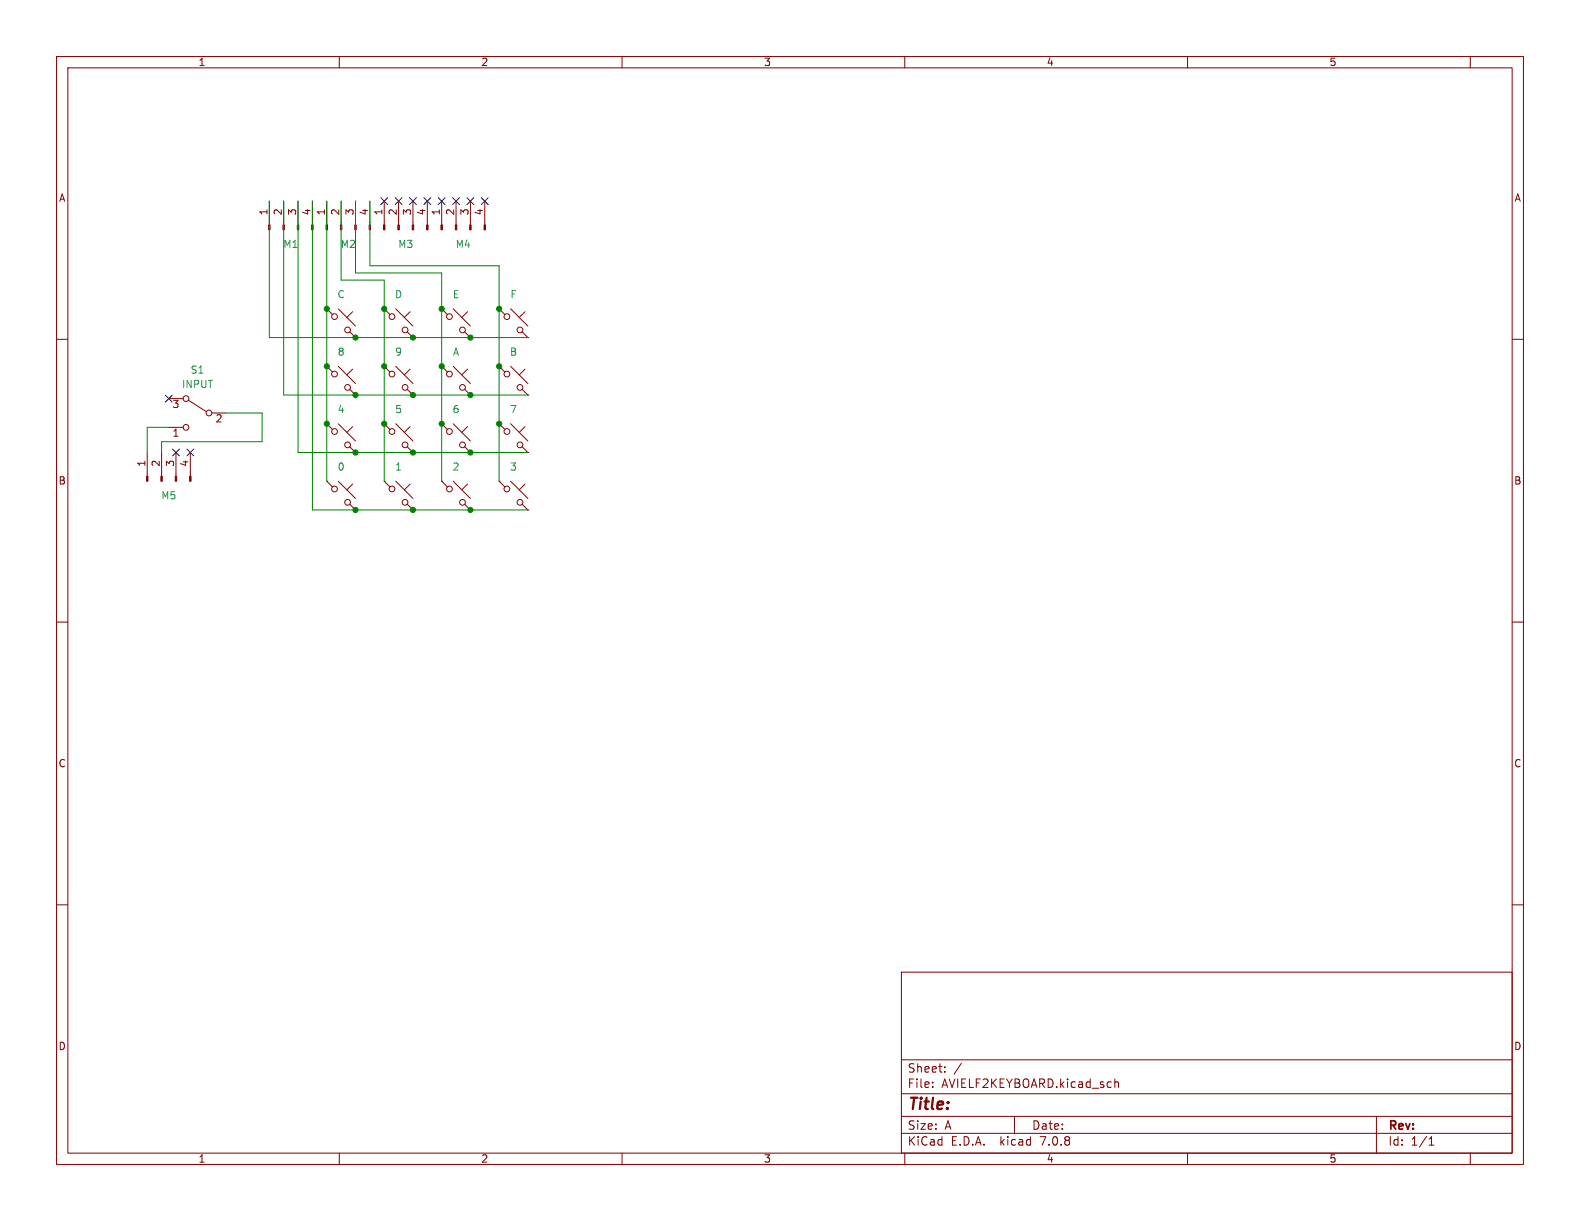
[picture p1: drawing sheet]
<svg xmlns="http://www.w3.org/2000/svg" width="279mm" height="216mm" viewBox="0 0 279 216" stroke-linecap="round" stroke-linejoin="round" font-family="sans-serif">
<path d="M0 0h279.4v215.9h-279.4z" fill="#fff" stroke="#fff" stroke-width=".18"/>
<g fill="none" stroke="#840000" stroke-width=".18">
<path d="M10 10h259.4v195.9h-259.4zM12 12h255.4v191.9h-255.4zM60 10v2M110 10v2M160 10v2M210 10v2M260 10v2M47.6 35.6v4.2M50.2 35.6v4.2M52.7 35.6v4.2M55.2 35.6v4.2M57.8 35.6v4.2"/>
<path d="M60.3 35.6v4.2M62.9 35.6v4.2M65.4 35.6v4.2M67.9 35.6v4.2M70.5 35.6v4.2M73 35.6v4.2M75.6 35.6v4.2M78.1 35.6v4.2M80.6 35.6v4.2M83.2 35.6v4.2M85.7 35.6v4.2M10 60h2"/>
<path d="M57.8 54.6l1 1M57.8 54.6h.1M59.8 54.6l3.1 3.1M61.8 58.7l1.1 1M62.4 55.1l-1.1 1M62.9 59.7h.1M67.9 54.6l1.1 1M67.9 54.6h.1M70 54.6l3 3.1M72 58.7l1 1M72.5 55.1l-1 1M73 59.7h.1"/>
<path d="M78.1 54.6l1 1M78.1 54.6h.1M80.1 54.6l3.1 3.1M82.2 58.7l1 1M82.7 55.1l-1 1M83.2 59.7h.1M88.3 54.6l1 1M88.3 54.6h.1M90.3 54.6l3 3.1M92.3 58.7l1 1M92.8 55.1l-1 1M93.3 59.7h.1"/>
<path d="M267.4 60h2M29.8 75.6h2.6M29.8 70.5h2.6M33.3 70.7l3.1 2.1M37.5 73h2.5M57.8 74.9l1 1M57.8 74.9h.1M57.8 64.8l1 1M57.8 64.8h.1M59.8 74.9l3.1 3.1M59.8 64.8l3.1 3M61.8 79l1.1 1"/>
<path d="M61.8 68.8l1.1 1.1M62.4 75.4l-1.1 1.1M62.4 65.3l-1.1 1M62.9 69.9h.1M67.9 74.9l1.1 1M67.9 74.9h.1M67.9 64.8l1.1 1M67.9 64.8h.1M70 74.9l3 3.1M70 64.8l3 3M72 79l1 1M72 68.8l1 1.1"/>
<path d="M72.5 75.4l-1 1.1M72.5 65.3l-1 1M73 69.9h.1M78.1 64.8l1 1M78.1 64.8h.1M78.1 74.9l1 1M78.1 74.9h.1M80.1 64.8l3.1 3M80.1 74.9l3.1 3.1M82.2 68.8l1 1.1M82.2 79l1 1M82.7 65.3l-1 1"/>
<path d="M82.7 75.4l-1 1.1M83.2 69.9h.1M88.3 64.8l1 1M88.3 64.8h.1M88.3 74.9l1 1M88.3 74.9h.1M90.3 74.9l3 3.1M90.3 64.8l3 3M92.3 68.8l1 1.1M92.3 79l1 1M92.8 65.3l-1 1M92.8 75.4l-1 1.1"/>
<path d="M93.3 69.9h.1M26 80v4.2M28.6 80v4.2M31.1 80v4.2M33.7 80v4.2M57.8 85.1l1 1M57.8 85.1h.1M59.8 85.1l3.1 3M61.8 89.2l1.1 1M62.4 85.6l-1.1 1M62.9 80h.1M62.9 90.2h.1"/>
<path d="M67.9 85.1l1.1 1M67.9 85.1h.1M70 85.1l3 3M72 89.2l1 1M72.5 85.6l-1 1M73 80h.1M73 90.2h.1M78.1 85.1l1 1M78.1 85.1h.1M80.1 85.1l3.1 3M82.2 89.2l1 1M82.7 85.6l-1 1"/>
<path d="M83.2 90.2h.1M83.2 80h.1M88.3 85.1l1 1M88.3 85.1h.1M90.3 85.1l3 3M92.3 89.2l1 1M92.8 85.6l-1 1M93.3 90.2h.1M93.3 80h.1M10 110h2M267.4 110h2M10 160h2"/>
<path d="M267.4 160h2M159.4 171.9h108v32h-108zM159.4 197.4h108M159.4 193.4h108M159.4 187.4h108M164.9 192.1v.2M164.9 191.4v.1M167.1 189.4v.2M167.1 188.7v.1M170 188l-1.3 1.9M179.4 197.4v3M197.1 190.8v1.5"/>
<path d="M197.1 191.4l.3-.1 .3 .1 .1 .9M243.4 197.4v6.5M60 203.9v2M110 203.9v2M159.4 200.4h108M160 203.9v2M210 203.9v2M252.7 202.5h.9M252.7 201.4l.4-.4v1.5M260 203.9v2"/>
<circle cx="59.2" cy="56" r=".51"/>
<circle cx="61.5" cy="58.3" r=".51"/>
<circle cx="69.3" cy="56" r=".51"/>
<circle cx="71.6" cy="58.3" r=".51"/>
<circle cx="79.5" cy="56" r=".51"/>
<circle cx="81.8" cy="58.3" r=".51"/>
<circle cx="89.6" cy="56" r=".51"/>
<circle cx="91.9" cy="58.3" r=".51"/>
<circle cx="32.9" cy="75.6" r=".51"/>
<circle cx="32.9" cy="70.5" r=".51"/>
<circle cx="37" cy="73" r=".51"/>
<circle cx="59.2" cy="76.3" r=".51"/>
<circle cx="59.2" cy="66.1" r=".51"/>
<circle cx="61.5" cy="78.7" r=".51"/>
<circle cx="61.5" cy="68.5" r=".51"/>
<circle cx="69.3" cy="76.3" r=".51"/>
<circle cx="69.3" cy="66.1" r=".51"/>
<circle cx="71.6" cy="68.5" r=".51"/>
<circle cx="71.6" cy="78.7" r=".51"/>
<circle cx="79.5" cy="76.3" r=".51"/>
<circle cx="79.5" cy="66.1" r=".51"/>
<circle cx="81.8" cy="78.7" r=".51"/>
<circle cx="81.8" cy="68.5" r=".51"/>
<circle cx="89.6" cy="66.1" r=".51"/>
<circle cx="89.6" cy="76.3" r=".51"/>
<circle cx="91.9" cy="78.7" r=".51"/>
<circle cx="91.9" cy="68.5" r=".51"/>
<circle cx="59.2" cy="86.5" r=".51"/>
<circle cx="61.5" cy="88.8" r=".51"/>
<circle cx="69.3" cy="86.5" r=".51"/>
<circle cx="71.6" cy="88.8" r=".51"/>
<circle cx="79.5" cy="86.5" r=".51"/>
<circle cx="81.8" cy="88.8" r=".51"/>
<circle cx="89.6" cy="86.5" r=".51"/>
<circle cx="91.9" cy="88.8" r=".51"/>
</g>
<g fill="#840000" stroke="#840000" stroke-width=".18">
<path d="M65.3 39.8h.2v.8h-.2z"/>
<path d="M62.7 39.8h.3v.8h-.3z"/>
<path d="M60.2 39.8h.3v.8h-.3z"/>
<path d="M57.7 39.8h.2v.8h-.2z"/>
<path d="M85.6 39.8h.3v.8h-.3z"/>
<path d="M83.1 39.8h.2v.8h-.2z"/>
<path d="M80.5 39.8h.3v.8h-.3z"/>
<path d="M78 39.8h.2v.8h-.2z"/>
<path d="M75.4 39.8h.3v.8h-.3z"/>
<path d="M72.9 39.8h.3v.8h-.3z"/>
<path d="M70.4 39.8h.2v.8h-.2z"/>
<path d="M67.8 39.8h.3v.8h-.3z"/>
<path d="M55.1 39.8h.3v.8h-.3z"/>
<path d="M52.6 39.8h.2v.8h-.2z"/>
<path d="M50 39.8h.3v.8h-.3z"/>
<path d="M47.5 39.8h.3v.8h-.3z"/>
<path d="M33.5 84.2h.3v.9h-.3z"/>
<path d="M31 84.2h.2v.9h-.2z"/>
<path d="M28.4 84.2h.3v.9h-.3z"/>
<path d="M25.9 84.2h.3v.9h-.3z"/>
</g>
<path d="M47.6 35.6v24.1h45.7M50.2 35.6v34.3h43.1M52.7 35.6v44.4h40.6M55.2 35.6v54.6h38.1M57.8 35.6v49.5M60.3 35.6v13.9h7.6v35.6M62.9 35.6v12.7h15.2v36.8M65.4 35.6v11.4h22.9v38.1M29.8 75.6h-3.8v4.4M40 73h6.4v5.1h-17.8v1.9" fill="none" stroke="#008400" stroke-width=".18"/>
<g fill="none" stroke="#000084" stroke-width=".18">
<path d="M67.3 35l1.3 1.2M68.6 35l-1.3 1.2M69.9 35l1.2 1.2M71.1 35l-1.2 1.2M72.4 35l1.2 1.2M73.6 35l-1.2 1.2M75 35l1.2 1.2M76.2 35l-1.2 1.2M77.5 35l1.2 1.2M78.7 35l-1.2 1.2M80 35l1.3 1.2M81.3 35l-1.3 1.2"/>
<path d="M82.6 35l1.2 1.2M83.8 35l-1.2 1.2M85.1 35l1.2 1.2M86.3 35l-1.2 1.2M29.2 69.9l1.3 1.2M30.5 69.9l-1.3 1.2M30.5 79.4l1.2 1.2M31.7 79.4l-1.2 1.2M33 79.4l1.3 1.2M34.3 79.4l-1.3 1.2"/>
</g>
<g fill="#008400" stroke="#008400" stroke-width=".18">
<circle cx="83.2" cy="59.7" r=".46"/>
<circle cx="78.1" cy="54.6" r=".46"/>
<circle cx="78.1" cy="64.8" r=".46"/>
<circle cx="88.3" cy="64.8" r=".46"/>
<circle cx="88.3" cy="54.6" r=".46"/>
<circle cx="62.9" cy="90.2" r=".46"/>
<circle cx="73" cy="80" r=".46"/>
<circle cx="73" cy="69.9" r=".46"/>
<circle cx="73" cy="90.2" r=".46"/>
<circle cx="67.9" cy="74.9" r=".46"/>
<circle cx="62.9" cy="80" r=".46"/>
<circle cx="62.9" cy="69.9" r=".46"/>
<circle cx="57.8" cy="74.9" r=".46"/>
<circle cx="88.3" cy="74.9" r=".46"/>
<circle cx="83.2" cy="69.9" r=".46"/>
<circle cx="78.1" cy="74.9" r=".46"/>
<circle cx="83.2" cy="80" r=".46"/>
<circle cx="83.2" cy="90.2" r=".46"/>
<circle cx="62.9" cy="59.7" r=".46"/>
<circle cx="67.9" cy="54.6" r=".46"/>
<circle cx="67.9" cy="64.8" r=".46"/>
<circle cx="73" cy="59.7" r=".46"/>
<circle cx="57.8" cy="54.6" r=".46"/>
<circle cx="57.8" cy="64.8" r=".46"/>
</g>
<text font-size="2.8" fill="#840000" x="160.4" y="196.8">Title:</text>
<g font-size="2.1" fill="#840000">
<text x="160.4" y="189.9">Sheet:</text>
<text x="160.4" y="192.6">File:</text>
<text x="166.5" y="192.6">AVIELF2KEYBOARD.kicad_sch</text>
<text x="160.4" y="202.8">KiCad</text>
<text x="160.4" y="200">Size:</text>
<text x="167.1" y="200">A</text>
<text x="168.1" y="202.8">E.D.A.</text>
<text x="177" y="202.8">kicad</text>
<text x="182.4" y="200">Date:</text>
<text x="184.2" y="202.8">7.0.8</text>
<text x="245.4" y="200.2">Rev:</text>
<text x="245.4" y="202.8">Id:</text>
<text x="249.5" y="202.8">1/1</text>
</g>
<g font-size="1.8" fill="#840000">
<text x="35" y="11.9">1</text>
<text x="85" y="11.9">2</text>
<text x="135" y="11.9">3</text>
<text x="185" y="11.9">4</text>
<text x="235" y="11.9">5</text>
<text x="10.3" y="35.9">A</text>
<text x="267.7" y="35.9">A</text>
<text x="47.4" y="38.2" transform="rotate(-90 47.4 38.2)">1</text>
<text x="49.9" y="38.2" transform="rotate(-90 49.9 38.2)">2</text>
<text x="52.5" y="38.2" transform="rotate(-90 52.5 38.2)">3</text>
<text x="55" y="38.2" transform="rotate(-90 55 38.2)">4</text>
<text x="57.5" y="38.2" transform="rotate(-90 57.5 38.2)">1</text>
<text x="60.1" y="38.2" transform="rotate(-90 60.1 38.2)">2</text>
<text x="62.6" y="38.2" transform="rotate(-90 62.6 38.2)">3</text>
<text x="65.2" y="38.2" transform="rotate(-90 65.2 38.2)">4</text>
<text x="67.7" y="38.2" transform="rotate(-90 67.7 38.2)">1</text>
<text x="70.2" y="38.2" transform="rotate(-90 70.2 38.2)">2</text>
<text x="72.8" y="38.2" transform="rotate(-90 72.8 38.2)">3</text>
<text x="75.3" y="38.2" transform="rotate(-90 75.3 38.2)">4</text>
<text x="77.9" y="38.2" transform="rotate(-90 77.9 38.2)">1</text>
<text x="80.4" y="38.2" transform="rotate(-90 80.4 38.2)">2</text>
<text x="82.9" y="38.2" transform="rotate(-90 82.9 38.2)">3</text>
<text x="85.5" y="38.2" transform="rotate(-90 85.5 38.2)">4</text>
<text x="30.4" y="77.5">1</text>
<text x="30.4" y="72.5">3</text>
<text x="38" y="75">2</text>
<text x="25.8" y="82.6" transform="rotate(-90 25.8 82.6)">1</text>
<text x="28.3" y="82.6" transform="rotate(-90 28.3 82.6)">2</text>
<text x="30.9" y="82.6" transform="rotate(-90 30.9 82.6)">3</text>
<text x="33.4" y="82.6" transform="rotate(-90 33.4 82.6)">4</text>
<text x="10.3" y="85.9">B</text>
<text x="267.7" y="85.9">B</text>
<text x="10.3" y="135.9">C</text>
<text x="267.7" y="135.9">C</text>
<text x="10.3" y="185.9">D</text>
<text x="267.7" y="185.9">D</text>
<text x="35" y="205.8">1</text>
<text x="85" y="205.8">2</text>
<text x="135" y="205.8">3</text>
<text x="185" y="205.8">4</text>
<text x="235" y="205.8">5</text>
</g>
<g font-size="1.8" fill="#008484">
<text x="50" y="44">M1</text>
<text x="60.2" y="44">M2</text>
<text x="70.3" y="44">M3</text>
<text x="80.5" y="44">M4</text>
<text x="59.6" y="52.9">C</text>
<text x="69.7" y="52.9">D</text>
<text x="80" y="52.9">E</text>
<text x="90.2" y="52.9">F</text>
<text x="59.6" y="63.1">8</text>
<text x="69.8" y="63.1">9</text>
<text x="80" y="63.1">A</text>
<text x="90.1" y="63.1">B</text>
<text x="32.1" y="68.8">INPUT</text>
<text x="33.6" y="66.3">S1</text>
<text x="59.6" y="73.3">4</text>
<text x="69.8" y="73.3">5</text>
<text x="79.9" y="73.3">6</text>
<text x="90.1" y="73.3">7</text>
<text x="59.6" y="83.4">0</text>
<text x="69.8" y="83.4">1</text>
<text x="79.9" y="83.4">2</text>
<text x="90.1" y="83.4">3</text>
<text x="28.4" y="88.5">M5</text>
</g>
</svg>
